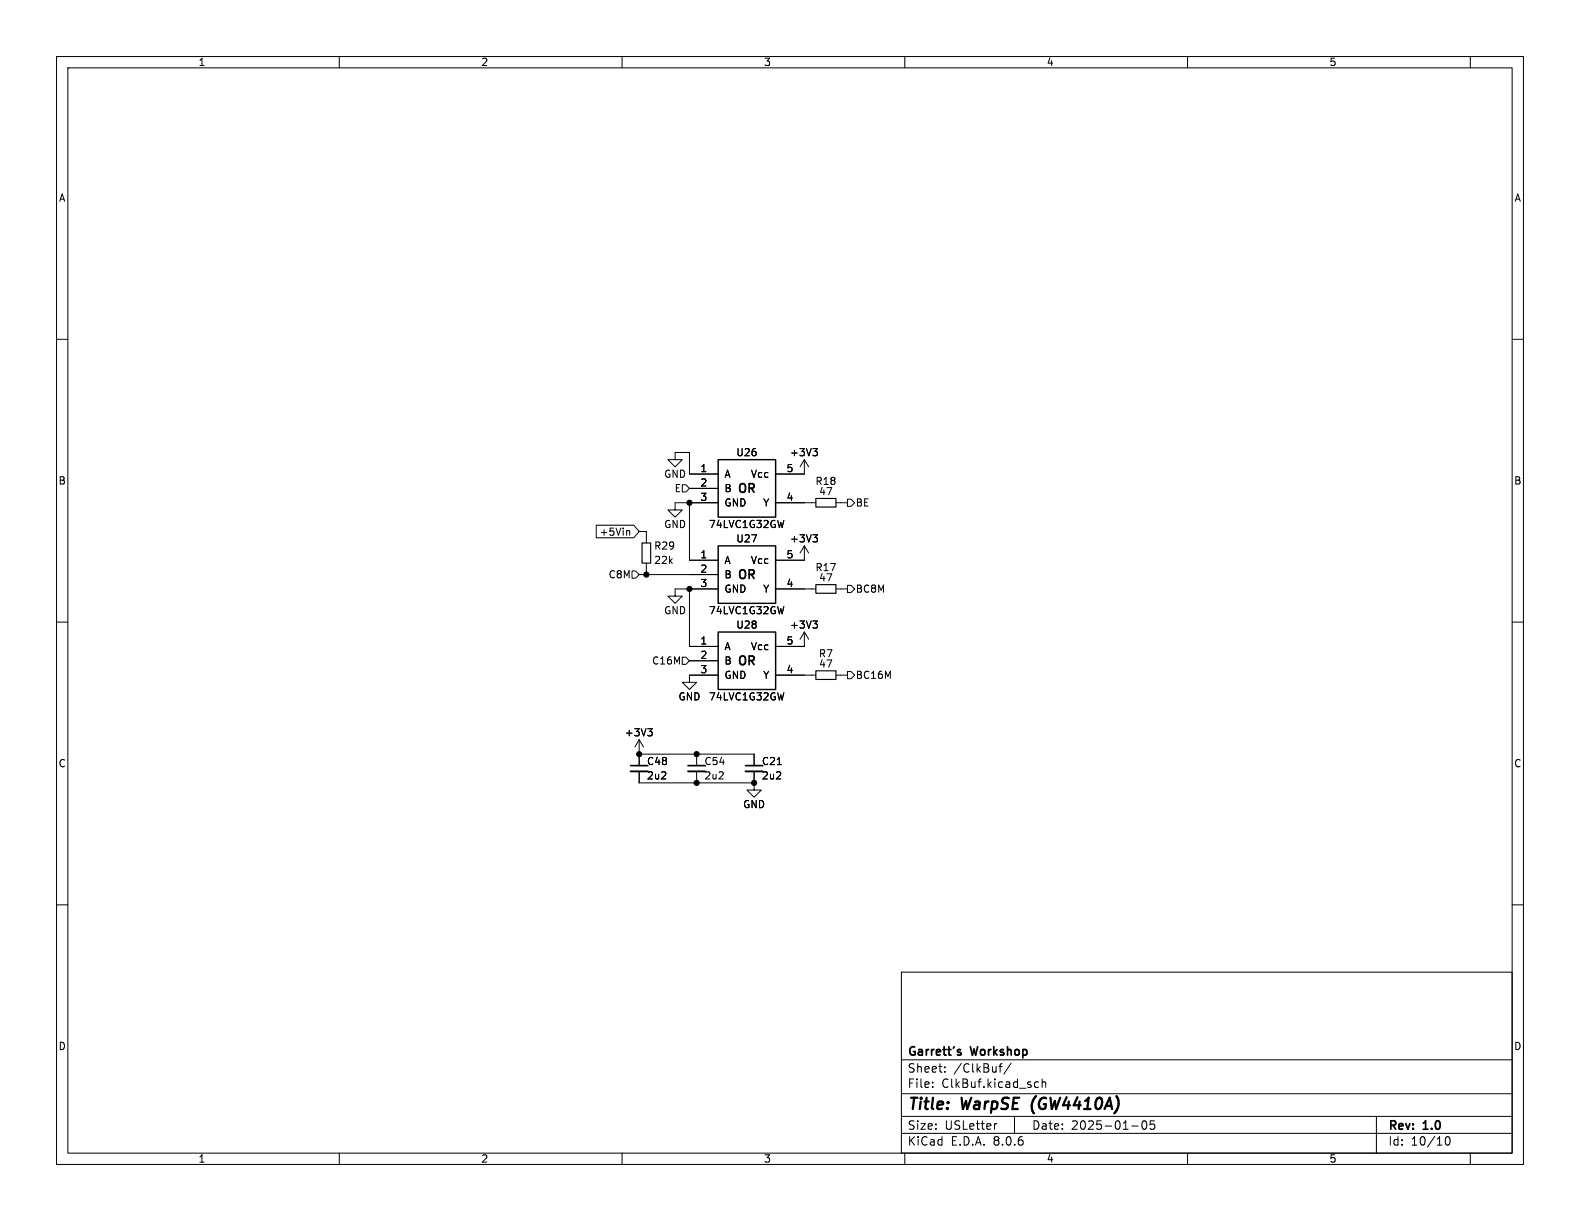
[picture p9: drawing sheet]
(kicad_sch
 (version 20231120)
 (generator "eeschema")
 (generator_version "8.0")
 (paper "USLetter")
 (title_block
  (title "WarpSE (GW4410A)")
  (date "2025-01-05")
  (rev "1.0")
  (company "Garrett's Workshop"))
 (lib_symbols
  (symbol "Device:C_Small"
   (pin_numbers hide)
   (pin_names
    (offset 0.254) hide) (exclude_from_sim no) (in_bom yes) (on_board yes)
   (property "Reference" "C" (at 0.254 1.778 0) (effects (font (size 1.27 1.27)) (justify left)))
   (property "Value" "C_Small" (at 0.254 -2.032 0) (effects (font (size 1.27 1.27)) (justify left)))
   (property "Footprint" "" (at 0 0 0) (effects (font (size 1.27 1.27)) (hide yes)))
   (property "Datasheet" "~" (at 0 0 0) (effects (font (size 1.27 1.27)) (hide yes)))
   (property "Description" "Unpolarized capacitor, small symbol" (at 0 0 0) (effects (font (size 1.27 1.27)) (hide yes)))
   (symbol "C_Small_0_1"
    (polyline (pts (xy -1.524 -0.508) (xy 1.524 -0.508)) (stroke (width 0.3302) (type default)) (fill (type none)))
    (polyline (pts (xy -1.524 0.508) (xy 1.524 0.508)) (stroke (width 0.3048) (type default)) (fill (type none))))
   (symbol "C_Small_1_1"
    (pin passive line (at 0 2.54 270) (length 2.032) (name "~" (effects (font (size 1.27 1.27)))) (number "1" (effects (font (size 1.27 1.27)))))
    (pin passive line (at 0 -2.54 90) (length 2.032) (name "~" (effects (font (size 1.27 1.27)))) (number "2" (effects (font (size 1.27 1.27)))))))
  (symbol "Device:R_Small"
   (pin_numbers hide)
   (pin_names
    (offset 0.254) hide) (exclude_from_sim no) (in_bom yes) (on_board yes)
   (property "Reference" "R" (at 0.762 0.508 0) (effects (font (size 1.27 1.27)) (justify left)))
   (property "Value" "R_Small" (at 0.762 -1.016 0) (effects (font (size 1.27 1.27)) (justify left)))
   (property "Footprint" "" (at 0 0 0) (effects (font (size 1.27 1.27)) (hide yes)))
   (property "Datasheet" "~" (at 0 0 0) (effects (font (size 1.27 1.27)) (hide yes)))
   (property "Description" "Resistor, small symbol" (at 0 0 0) (effects (font (size 1.27 1.27)) (hide yes)))
   (symbol "R_Small_0_1"
    (rectangle (start -0.762 1.778) (end 0.762 -1.778) (stroke (width 0.2032) (type default)) (fill (type none))))
   (symbol "R_Small_1_1"
    (pin passive line (at 0 2.54 270) (length 0.762) (name "~" (effects (font (size 1.27 1.27)))) (number "1" (effects (font (size 1.27 1.27)))))
    (pin passive line (at 0 -2.54 90) (length 0.762) (name "~" (effects (font (size 1.27 1.27)))) (number "2" (effects (font (size 1.27 1.27)))))))
  (symbol "GW_Logic:741G32GW"
   (pin_names
    (offset 1.016)) (exclude_from_sim no) (in_bom yes) (on_board yes)
   (property "Reference" "U" (at 0 6.35 0) (effects (font (size 1.27 1.27))))
   (property "Value" "741G32GW" (at 0 -6.35 0) (effects (font (size 1.27 1.27))))
   (property "Footprint" "stdpads:SOT-353" (at 0 -7.62 0) (effects (font (size 1.27 1.27)) (justify top) (hide yes)))
   (property "Datasheet" "" (at 0 -5.08 0) (effects (font (size 1.524 1.524)) (hide yes)))
   (property "Description" "" (at 0 0 0) (effects (font (size 1.27 1.27)) (hide yes)))
   (symbol "741G32GW_0_1"
    (rectangle (start -5.08 5.08) (end 5.08 -5.08) (stroke (width 0.254) (type default)) (fill (type background))))
   (symbol "741G32GW_1_1"
    (text "OR" (at 0 0 0) (effects (font (size 1.524 1.524)
    (bold yes))))
    (pin input line (at -10.16 2.54 0) (length 5.08) (name "A" (effects (font (size 1.27 1.27)))) (number "1" (effects (font (size 1.27 1.27)))))
    (pin input line (at -10.16 0 0) (length 5.08) (name "B" (effects (font (size 1.27 1.27)))) (number "2" (effects (font (size 1.27 1.27)))))
    (pin power_in line (at -10.16 -2.54 0) (length 5.08) (name "GND" (effects (font (size 1.27 1.27)))) (number "3" (effects (font (size 1.27 1.27)))))
    (pin output line (at 10.16 -2.54 180) (length 5.08) (name "Y" (effects (font (size 1.27 1.27)))) (number "4" (effects (font (size 1.27 1.27)))))
    (pin power_in line (at 10.16 2.54 180) (length 5.08) (name "Vcc" (effects (font (size 1.27 1.27)))) (number "5" (effects (font (size 1.27 1.27)))))))
  (symbol "power:+3V3"
   (power)
   (pin_names
    (offset 0)) (exclude_from_sim no) (in_bom yes) (on_board yes)
   (property "Reference" "#PWR" (at 0 -3.81 0) (effects (font (size 1.27 1.27)) (hide yes)))
   (property "Value" "+3V3" (at 0 3.556 0) (effects (font (size 1.27 1.27))))
   (property "Footprint" "" (at 0 0 0) (effects (font (size 1.27 1.27)) (hide yes)))
   (property "Datasheet" "" (at 0 0 0) (effects (font (size 1.27 1.27)) (hide yes)))
   (property "Description" "Power symbol creates a global label with name \"+3V3\"" (at 0 0 0) (effects (font (size 1.27 1.27)) (hide yes)))
   (symbol "+3V3_0_1"
    (polyline (pts (xy -0.762 1.27) (xy 0 2.54)) (stroke (width 0) (type default)) (fill (type none)))
    (polyline (pts (xy 0 0) (xy 0 2.54)) (stroke (width 0) (type default)) (fill (type none)))
    (polyline (pts (xy 0 2.54) (xy 0.762 1.27)) (stroke (width 0) (type default)) (fill (type none))))
   (symbol "+3V3_1_1"
    (pin power_in line (at 0 0 90) (length 0) hide (name "+3V3" (effects (font (size 1.27 1.27)))) (number "1" (effects (font (size 1.27 1.27)))))))
  (symbol "power:GND"
   (power)
   (pin_names
    (offset 0)) (exclude_from_sim no) (in_bom yes) (on_board yes)
   (property "Reference" "#PWR" (at 0 -6.35 0) (effects (font (size 1.27 1.27)) (hide yes)))
   (property "Value" "GND" (at 0 -3.81 0) (effects (font (size 1.27 1.27))))
   (property "Footprint" "" (at 0 0 0) (effects (font (size 1.27 1.27)) (hide yes)))
   (property "Datasheet" "" (at 0 0 0) (effects (font (size 1.27 1.27)) (hide yes)))
   (property "Description" "Power symbol creates a global label with name \"GND\" , ground" (at 0 0 0) (effects (font (size 1.27 1.27)) (hide yes)))
   (symbol "GND_0_1"
    (polyline (pts (xy 0 0) (xy 0 -1.27) (xy 1.27 -1.27) (xy 0 -2.54) (xy -1.27 -1.27) (xy 0 -1.27)) (stroke (width 0) (type default)) (fill (type none))))
   (symbol "GND_1_1"
    (pin power_in line (at 0 0 270) (length 0) hide (name "GND" (effects (font (size 1.27 1.27)))) (number "1" (effects (font (size 1.27 1.27))))))))
 (junction
  (at 113.03 133.35)
  (diameter 0)
  (color 0 0 0 0))
 (junction
  (at 133.35 138.43)
  (diameter 0)
  (color 0 0 0 0))
 (junction
  (at 121.92 104.14)
  (diameter 0)
  (color 0 0 0 0))
 (junction
  (at 123.19 133.35)
  (diameter 0)
  (color 0 0 0 0))
 (junction
  (at 114.3 101.6)
  (diameter 0)
  (color 0 0 0 0))
 (junction
  (at 121.92 88.9)
  (diameter 0)
  (color 0 0 0 0))
 (junction
  (at 123.19 138.43)
  (diameter 0)
  (color 0 0 0 0))
 (wire
  (pts (xy 114.3 93.98) (xy 113.03 93.98))
  (stroke (width 0) (type default)))
 (wire
  (pts (xy 119.38 80.01) (xy 121.92 80.01))
  (stroke (width 0) (type default)))
 (wire
  (pts (xy 123.19 133.35) (xy 133.35 133.35))
  (stroke (width 0) (type default)))
 (wire
  (pts (xy 121.92 80.01) (xy 121.92 83.82))
  (stroke (width 0) (type default)))
 (wire
  (pts (xy 143.51 119.38) (xy 142.24 119.38))
  (stroke (width 0) (type default)))
 (wire
  (pts (xy 123.19 138.43) (xy 133.35 138.43))
  (stroke (width 0) (type default)))
 (wire
  (pts (xy 143.51 88.9) (xy 142.24 88.9))
  (stroke (width 0) (type default)))
 (wire
  (pts (xy 143.51 104.14) (xy 142.24 104.14))
  (stroke (width 0) (type default)))
 (wire
  (pts (xy 113.03 138.43) (xy 123.19 138.43))
  (stroke (width 0) (type default)))
 (wire
  (pts (xy 121.92 104.14) (xy 121.92 114.3))
  (stroke (width 0) (type default)))
 (wire
  (pts (xy 119.38 88.9) (xy 121.92 88.9))
  (stroke (width 0) (type default)))
 (wire
  (pts (xy 121.92 88.9) (xy 121.92 99.06))
  (stroke (width 0) (type default)))
 (wire
  (pts (xy 149.86 119.38) (xy 148.59 119.38))
  (stroke (width 0) (type default)))
 (wire
  (pts (xy 114.3 100.33) (xy 114.3 101.6))
  (stroke (width 0) (type default)))
 (wire
  (pts (xy 114.3 101.6) (xy 121.92 101.6))
  (stroke (width 0) (type default)))
 (wire
  (pts (xy 114.3 93.98) (xy 114.3 95.25))
  (stroke (width 0) (type default)))
 (wire
  (pts (xy 119.38 104.14) (xy 121.92 104.14))
  (stroke (width 0) (type default)))
 (wire
  (pts (xy 113.03 133.35) (xy 123.19 133.35))
  (stroke (width 0) (type default)))
 (wire
  (pts (xy 149.86 88.9) (xy 148.59 88.9))
  (stroke (width 0) (type default)))
 (wire
  (pts (xy 149.86 104.14) (xy 148.59 104.14))
  (stroke (width 0) (type default)))
 (wire
  (pts (xy 113.03 101.6) (xy 114.3 101.6))
  (stroke (width 0) (type default)))
 (global_label "+5Vin"
  (shape input)
  (at 113.03 93.98 180)
  (fields_autoplaced yes)
  (effects (font (size 1.27 1.27)) (justify right))
  (property "Intersheetrefs" "${INTERSHEET_REFS}" (at 105.0747 93.98 0) (effects (font (size 1.27 1.27)) (justify right) (hide yes))))
 (hierarchical_label "BE"
  (shape output)
  (at 149.86 88.9 0)
  (fields_autoplaced yes)
  (effects (font (size 1.27 1.27)) (justify left)))
 (hierarchical_label "BC16M"
  (shape output)
  (at 149.86 119.38 0)
  (fields_autoplaced yes)
  (effects (font (size 1.27 1.27)) (justify left)))
 (hierarchical_label "C16M"
  (shape input)
  (at 121.92 116.84 180)
  (fields_autoplaced yes)
  (effects (font (size 1.27 1.27)) (justify right)))
 (hierarchical_label "E"
  (shape input)
  (at 121.92 86.36 180)
  (fields_autoplaced yes)
  (effects (font (size 1.27 1.27)) (justify right)))
 (hierarchical_label "BC8M"
  (shape output)
  (at 149.86 104.14 0)
  (fields_autoplaced yes)
  (effects (font (size 1.27 1.27)) (justify left)))
 (hierarchical_label "C8M"
  (shape input)
  (at 113.03 101.6 180)
  (fields_autoplaced yes)
  (effects (font (size 1.27 1.27)) (justify right)))
 (symbol
  (lib_id "Device:C_Small")
  (at 113.03 135.89 0)
  (unit 1)
  (exclude_from_sim no)
  (in_bom yes)
  (on_board yes)
  (dnp no)
  (property "Reference" "C48" (at 114.3 134.62 0) (effects (font (size 1.27 1.27)) (justify left)))
  (property "Value" "2u2" (at 114.3 137.16 0) (effects (font (size 1.27 1.27)) (justify left)))
  (property "Footprint" "stdpads:C_0603" (at 113.03 135.89 0) (effects (font (size 1.27 1.27)) (hide yes)))
  (property "Datasheet" "" (at 113.03 135.89 0) (effects (font (size 1.27 1.27)) (hide yes)))
  (property "Description" "" (at 113.03 135.89 0) (effects (font (size 1.27 1.27)) (hide yes)))
  (property "LCSC Part" "C23630" (at 113.03 135.89 0) (effects (font (size 1.27 1.27)) (hide yes)))
  (pin "1")
  (pin "2"))
 (symbol
  (lib_id "GW_Logic:741G32GW")
  (at 132.08 101.6 0)
  (unit 1)
  (exclude_from_sim no)
  (in_bom yes)
  (on_board yes)
  (dnp no)
  (property "Reference" "U27" (at 132.08 95.25 0) (effects (font (size 1.27 1.27))))
  (property "Value" "74LVC1G32GW" (at 132.08 107.95 0) (effects (font (size 1.27 1.27))))
  (property "Footprint" "stdpads:SOT-353" (at 132.08 109.22 0) (effects (font (size 1.27 1.27)) (justify top) (hide yes)))
  (property "Datasheet" "" (at 132.08 106.68 0) (effects (font (size 1.524 1.524)) (hide yes)))
  (property "Description" "" (at 132.08 101.6 0) (effects (font (size 1.27 1.27)) (hide yes)))
  (property "LCSC Part" "C12516" (at 132.08 101.6 0) (effects (font (size 1.27 1.27)) (hide yes)))
  (pin "1")
  (pin "2")
  (pin "3")
  (pin "4")
  (pin "5"))
 (symbol
  (lib_id "Device:R_Small")
  (at 146.05 88.9 270)
  (unit 1)
  (exclude_from_sim no)
  (in_bom yes)
  (on_board yes)
  (dnp no)
  (property "Reference" "R18" (at 146.05 85.09 90) (effects (font (size 1.27 1.27))))
  (property "Value" "47" (at 146.05 87.63 90) (effects (font (size 1.27 1.27)) (justify bottom)))
  (property "Footprint" "stdpads:R_0603" (at 146.05 88.9 0) (effects (font (size 1.27 1.27)) (hide yes)))
  (property "Datasheet" "" (at 146.05 88.9 0) (effects (font (size 1.27 1.27)) (hide yes)))
  (property "Description" "" (at 146.05 88.9 0) (effects (font (size 1.27 1.27)) (hide yes)))
  (property "LCSC Part" "C23182" (at 146.05 88.9 0) (effects (font (size 1.27 1.27)) (hide yes)))
  (pin "1")
  (pin "2"))
 (symbol
  (lib_id "power:GND")
  (at 121.92 119.38 0)
  (unit 1)
  (exclude_from_sim no)
  (in_bom yes)
  (on_board yes)
  (dnp no)
  (property "Reference" "#PWR02" (at 121.92 125.73 0) (effects (font (size 1.27 1.27)) (hide yes)))
  (property "Value" "GND" (at 121.92 123.19 0) (effects (font (size 1.27 1.27))))
  (property "Footprint" "" (at 121.92 119.38 0) (effects (font (size 1.27 1.27)) (hide yes)))
  (property "Datasheet" "" (at 121.92 119.38 0) (effects (font (size 1.27 1.27)) (hide yes)))
  (property "Description" "" (at 121.92 119.38 0) (effects (font (size 1.27 1.27)) (hide yes)))
  (pin "1"))
 (symbol
  (lib_id "power:GND")
  (at 133.35 138.43 0)
  (mirror y)
  (unit 1)
  (exclude_from_sim no)
  (in_bom yes)
  (on_board yes)
  (dnp no)
  (property "Reference" "#PWR019" (at 133.35 144.78 0) (effects (font (size 1.27 1.27)) (hide yes)))
  (property "Value" "GND" (at 133.35 142.24 0) (effects (font (size 1.27 1.27))))
  (property "Footprint" "" (at 133.35 138.43 0) (effects (font (size 1.27 1.27)) (hide yes)))
  (property "Datasheet" "" (at 133.35 138.43 0) (effects (font (size 1.27 1.27)) (hide yes)))
  (property "Description" "" (at 133.35 138.43 0) (effects (font (size 1.27 1.27)) (hide yes)))
  (pin "1"))
 (symbol
  (lib_id "Device:C_Small")
  (at 133.35 135.89 0)
  (unit 1)
  (exclude_from_sim no)
  (in_bom yes)
  (on_board yes)
  (dnp no)
  (property "Reference" "C21" (at 134.62 134.62 0) (effects (font (size 1.27 1.27)) (justify left)))
  (property "Value" "2u2" (at 134.62 137.16 0) (effects (font (size 1.27 1.27)) (justify left)))
  (property "Footprint" "stdpads:C_0603" (at 133.35 135.89 0) (effects (font (size 1.27 1.27)) (hide yes)))
  (property "Datasheet" "" (at 133.35 135.89 0) (effects (font (size 1.27 1.27)) (hide yes)))
  (property "Description" "" (at 133.35 135.89 0) (effects (font (size 1.27 1.27)) (hide yes)))
  (property "LCSC Part" "C23630" (at 133.35 135.89 0) (effects (font (size 1.27 1.27)) (hide yes)))
  (pin "1")
  (pin "2"))
 (symbol
  (lib_id "Device:R_Small")
  (at 146.05 104.14 270)
  (unit 1)
  (exclude_from_sim no)
  (in_bom yes)
  (on_board yes)
  (dnp no)
  (property "Reference" "R17" (at 146.05 100.33 90) (effects (font (size 1.27 1.27))))
  (property "Value" "47" (at 146.05 102.87 90) (effects (font (size 1.27 1.27)) (justify bottom)))
  (property "Footprint" "stdpads:R_0603" (at 146.05 104.14 0) (effects (font (size 1.27 1.27)) (hide yes)))
  (property "Datasheet" "" (at 146.05 104.14 0) (effects (font (size 1.27 1.27)) (hide yes)))
  (property "Description" "" (at 146.05 104.14 0) (effects (font (size 1.27 1.27)) (hide yes)))
  (property "LCSC Part" "C23182" (at 146.05 104.14 0) (effects (font (size 1.27 1.27)) (hide yes)))
  (pin "1")
  (pin "2"))
 (symbol
  (lib_id "power:GND")
  (at 119.38 88.9 0)
  (unit 1)
  (exclude_from_sim no)
  (in_bom yes)
  (on_board yes)
  (dnp no)
  (property "Reference" "#PWR06" (at 119.38 95.25 0) (effects (font (size 1.27 1.27)) (hide yes)))
  (property "Value" "GND" (at 119.38 92.71 0) (effects (font (size 1.27 1.27))))
  (property "Footprint" "" (at 119.38 88.9 0) (effects (font (size 1.27 1.27)) (hide yes)))
  (property "Datasheet" "" (at 119.38 88.9 0) (effects (font (size 1.27 1.27)) (hide yes)))
  (property "Description" "" (at 119.38 88.9 0) (effects (font (size 1.27 1.27)) (hide yes)))
  (pin "1"))
 (symbol
  (lib_id "Device:C_Small")
  (at 123.19 135.89 0)
  (unit 1)
  (exclude_from_sim no)
  (in_bom yes)
  (on_board yes)
  (dnp no)
  (property "Reference" "C54" (at 124.46 134.62 0) (effects (font (size 1.27 1.27)) (justify left)))
  (property "Value" "2u2" (at 124.46 137.16 0) (effects (font (size 1.27 1.27)) (justify left)))
  (property "Footprint" "stdpads:C_0603" (at 123.19 135.89 0) (effects (font (size 1.27 1.27)) (hide yes)))
  (property "Datasheet" "" (at 123.19 135.89 0) (effects (font (size 1.27 1.27)) (hide yes)))
  (property "Description" "" (at 123.19 135.89 0) (effects (font (size 1.27 1.27)) (hide yes)))
  (property "LCSC Part" "C23630" (at 123.19 135.89 0) (effects (font (size 1.27 1.27)) (hide yes)))
  (pin "1")
  (pin "2"))
 (symbol
  (lib_id "power:+3V3")
  (at 113.03 133.35 0)
  (unit 1)
  (exclude_from_sim no)
  (in_bom yes)
  (on_board yes)
  (dnp no)
  (property "Reference" "#PWR018" (at 113.03 137.16 0) (effects (font (size 1.27 1.27)) (hide yes)))
  (property "Value" "+3V3" (at 113.03 129.54 0) (effects (font (size 1.27 1.27))))
  (property "Footprint" "" (at 113.03 133.35 0) (effects (font (size 1.27 1.27)) (hide yes)))
  (property "Datasheet" "" (at 113.03 133.35 0) (effects (font (size 1.27 1.27)) (hide yes)))
  (property "Description" "" (at 113.03 133.35 0) (effects (font (size 1.27 1.27)) (hide yes)))
  (pin "1"))
 (symbol
  (lib_id "GW_Logic:741G32GW")
  (at 132.08 86.36 0)
  (unit 1)
  (exclude_from_sim no)
  (in_bom yes)
  (on_board yes)
  (dnp no)
  (property "Reference" "U26" (at 132.08 80.01 0) (effects (font (size 1.27 1.27))))
  (property "Value" "74LVC1G32GW" (at 132.08 92.71 0) (effects (font (size 1.27 1.27))))
  (property "Footprint" "stdpads:SOT-353" (at 132.08 93.98 0) (effects (font (size 1.27 1.27)) (justify top) (hide yes)))
  (property "Datasheet" "" (at 132.08 91.44 0) (effects (font (size 1.524 1.524)) (hide yes)))
  (property "Description" "" (at 132.08 86.36 0) (effects (font (size 1.27 1.27)) (hide yes)))
  (property "LCSC Part" "C12516" (at 132.08 86.36 0) (effects (font (size 1.27 1.27)) (hide yes)))
  (pin "1")
  (pin "2")
  (pin "3")
  (pin "4")
  (pin "5"))
 (symbol
  (lib_id "GW_Logic:741G32GW")
  (at 132.08 116.84 0)
  (unit 1)
  (exclude_from_sim no)
  (in_bom yes)
  (on_board yes)
  (dnp no)
  (property "Reference" "U28" (at 132.08 110.49 0) (effects (font (size 1.27 1.27))))
  (property "Value" "74LVC1G32GW" (at 132.08 123.19 0) (effects (font (size 1.27 1.27))))
  (property "Footprint" "stdpads:SOT-353" (at 132.08 124.46 0) (effects (font (size 1.27 1.27)) (justify top) (hide yes)))
  (property "Datasheet" "" (at 132.08 121.92 0) (effects (font (size 1.524 1.524)) (hide yes)))
  (property "Description" "" (at 132.08 116.84 0) (effects (font (size 1.27 1.27)) (hide yes)))
  (property "LCSC Part" "C12516" (at 132.08 116.84 0) (effects (font (size 1.27 1.27)) (hide yes)))
  (pin "1")
  (pin "2")
  (pin "3")
  (pin "4")
  (pin "5"))
 (symbol
  (lib_id "power:GND")
  (at 119.38 80.01 0)
  (unit 1)
  (exclude_from_sim no)
  (in_bom yes)
  (on_board yes)
  (dnp no)
  (property "Reference" "#PWR028" (at 119.38 86.36 0) (effects (font (size 1.27 1.27)) (hide yes)))
  (property "Value" "GND" (at 119.38 83.82 0) (effects (font (size 1.27 1.27))))
  (property "Footprint" "" (at 119.38 80.01 0) (effects (font (size 1.27 1.27)) (hide yes)))
  (property "Datasheet" "" (at 119.38 80.01 0) (effects (font (size 1.27 1.27)) (hide yes)))
  (property "Description" "" (at 119.38 80.01 0) (effects (font (size 1.27 1.27)) (hide yes)))
  (pin "1"))
 (symbol
  (lib_id "power:GND")
  (at 119.38 104.14 0)
  (unit 1)
  (exclude_from_sim no)
  (in_bom yes)
  (on_board yes)
  (dnp no)
  (property "Reference" "#PWR04" (at 119.38 110.49 0) (effects (font (size 1.27 1.27)) (hide yes)))
  (property "Value" "GND" (at 119.38 107.95 0) (effects (font (size 1.27 1.27))))
  (property "Footprint" "" (at 119.38 104.14 0) (effects (font (size 1.27 1.27)) (hide yes)))
  (property "Datasheet" "" (at 119.38 104.14 0) (effects (font (size 1.27 1.27)) (hide yes)))
  (property "Description" "" (at 119.38 104.14 0) (effects (font (size 1.27 1.27)) (hide yes)))
  (pin "1"))
 (symbol
  (lib_id "power:+3V3")
  (at 142.24 114.3 0)
  (unit 1)
  (exclude_from_sim no)
  (in_bom yes)
  (on_board yes)
  (dnp no)
  (fields_autoplaced yes)
  (property "Reference" "#PWR017" (at 142.24 118.11 0) (effects (font (size 1.27 1.27)) (hide yes)))
  (property "Value" "+3V3" (at 142.24 110.49 0) (effects (font (size 1.27 1.27))))
  (property "Footprint" "" (at 142.24 114.3 0) (effects (font (size 1.27 1.27)) (hide yes)))
  (property "Datasheet" "" (at 142.24 114.3 0) (effects (font (size 1.27 1.27)) (hide yes)))
  (property "Description" "" (at 142.24 114.3 0) (effects (font (size 1.27 1.27)) (hide yes)))
  (pin "1"))
 (symbol
  (lib_id "power:+3V3")
  (at 142.24 99.06 0)
  (unit 1)
  (exclude_from_sim no)
  (in_bom yes)
  (on_board yes)
  (dnp no)
  (fields_autoplaced yes)
  (property "Reference" "#PWR013" (at 142.24 102.87 0) (effects (font (size 1.27 1.27)) (hide yes)))
  (property "Value" "+3V3" (at 142.24 95.25 0) (effects (font (size 1.27 1.27))))
  (property "Footprint" "" (at 142.24 99.06 0) (effects (font (size 1.27 1.27)) (hide yes)))
  (property "Datasheet" "" (at 142.24 99.06 0) (effects (font (size 1.27 1.27)) (hide yes)))
  (property "Description" "" (at 142.24 99.06 0) (effects (font (size 1.27 1.27)) (hide yes)))
  (pin "1"))
 (symbol
  (lib_id "Device:R_Small")
  (at 146.05 119.38 270)
  (unit 1)
  (exclude_from_sim no)
  (in_bom yes)
  (on_board yes)
  (dnp no)
  (property "Reference" "R7" (at 146.05 115.57 90) (effects (font (size 1.27 1.27))))
  (property "Value" "47" (at 146.05 118.11 90) (effects (font (size 1.27 1.27)) (justify bottom)))
  (property "Footprint" "stdpads:R_0603" (at 146.05 119.38 0) (effects (font (size 1.27 1.27)) (hide yes)))
  (property "Datasheet" "" (at 146.05 119.38 0) (effects (font (size 1.27 1.27)) (hide yes)))
  (property "Description" "" (at 146.05 119.38 0) (effects (font (size 1.27 1.27)) (hide yes)))
  (property "LCSC Part" "C23182" (at 146.05 119.38 0) (effects (font (size 1.27 1.27)) (hide yes)))
  (pin "1")
  (pin "2"))
 (symbol
  (lib_id "Device:R_Small")
  (at 114.3 97.79 0)
  (unit 1)
  (exclude_from_sim no)
  (in_bom yes)
  (on_board yes)
  (dnp no)
  (property "Reference" "R29" (at 115.57 96.52 0) (effects (font (size 1.27 1.27)) (justify left)))
  (property "Value" "22k" (at 115.57 99.06 0) (effects (font (size 1.27 1.27)) (justify left)))
  (property "Footprint" "stdpads:R_0805" (at 114.3 97.79 0) (effects (font (size 1.27 1.27)) (hide yes)))
  (property "Datasheet" "~" (at 114.3 97.79 0) (effects (font (size 1.27 1.27)) (hide yes)))
  (property "Description" "Resistor, small symbol" (at 114.3 97.79 0) (effects (font (size 1.27 1.27)) (hide yes)))
  (property "LCSC Part" "C17560" (at 114.3 97.79 0) (effects (font (size 1.27 1.27)) (hide yes)))
  (pin "1")
  (pin "2"))
 (symbol
  (lib_id "power:+3V3")
  (at 142.24 83.82 0)
  (unit 1)
  (exclude_from_sim no)
  (in_bom yes)
  (on_board yes)
  (dnp no)
  (fields_autoplaced yes)
  (property "Reference" "#PWR016" (at 142.24 87.63 0) (effects (font (size 1.27 1.27)) (hide yes)))
  (property "Value" "+3V3" (at 142.24 80.01 0) (effects (font (size 1.27 1.27))))
  (property "Footprint" "" (at 142.24 83.82 0) (effects (font (size 1.27 1.27)) (hide yes)))
  (property "Datasheet" "" (at 142.24 83.82 0) (effects (font (size 1.27 1.27)) (hide yes)))
  (property "Description" "" (at 142.24 83.82 0) (effects (font (size 1.27 1.27)) (hide yes)))
  (pin "1")))
